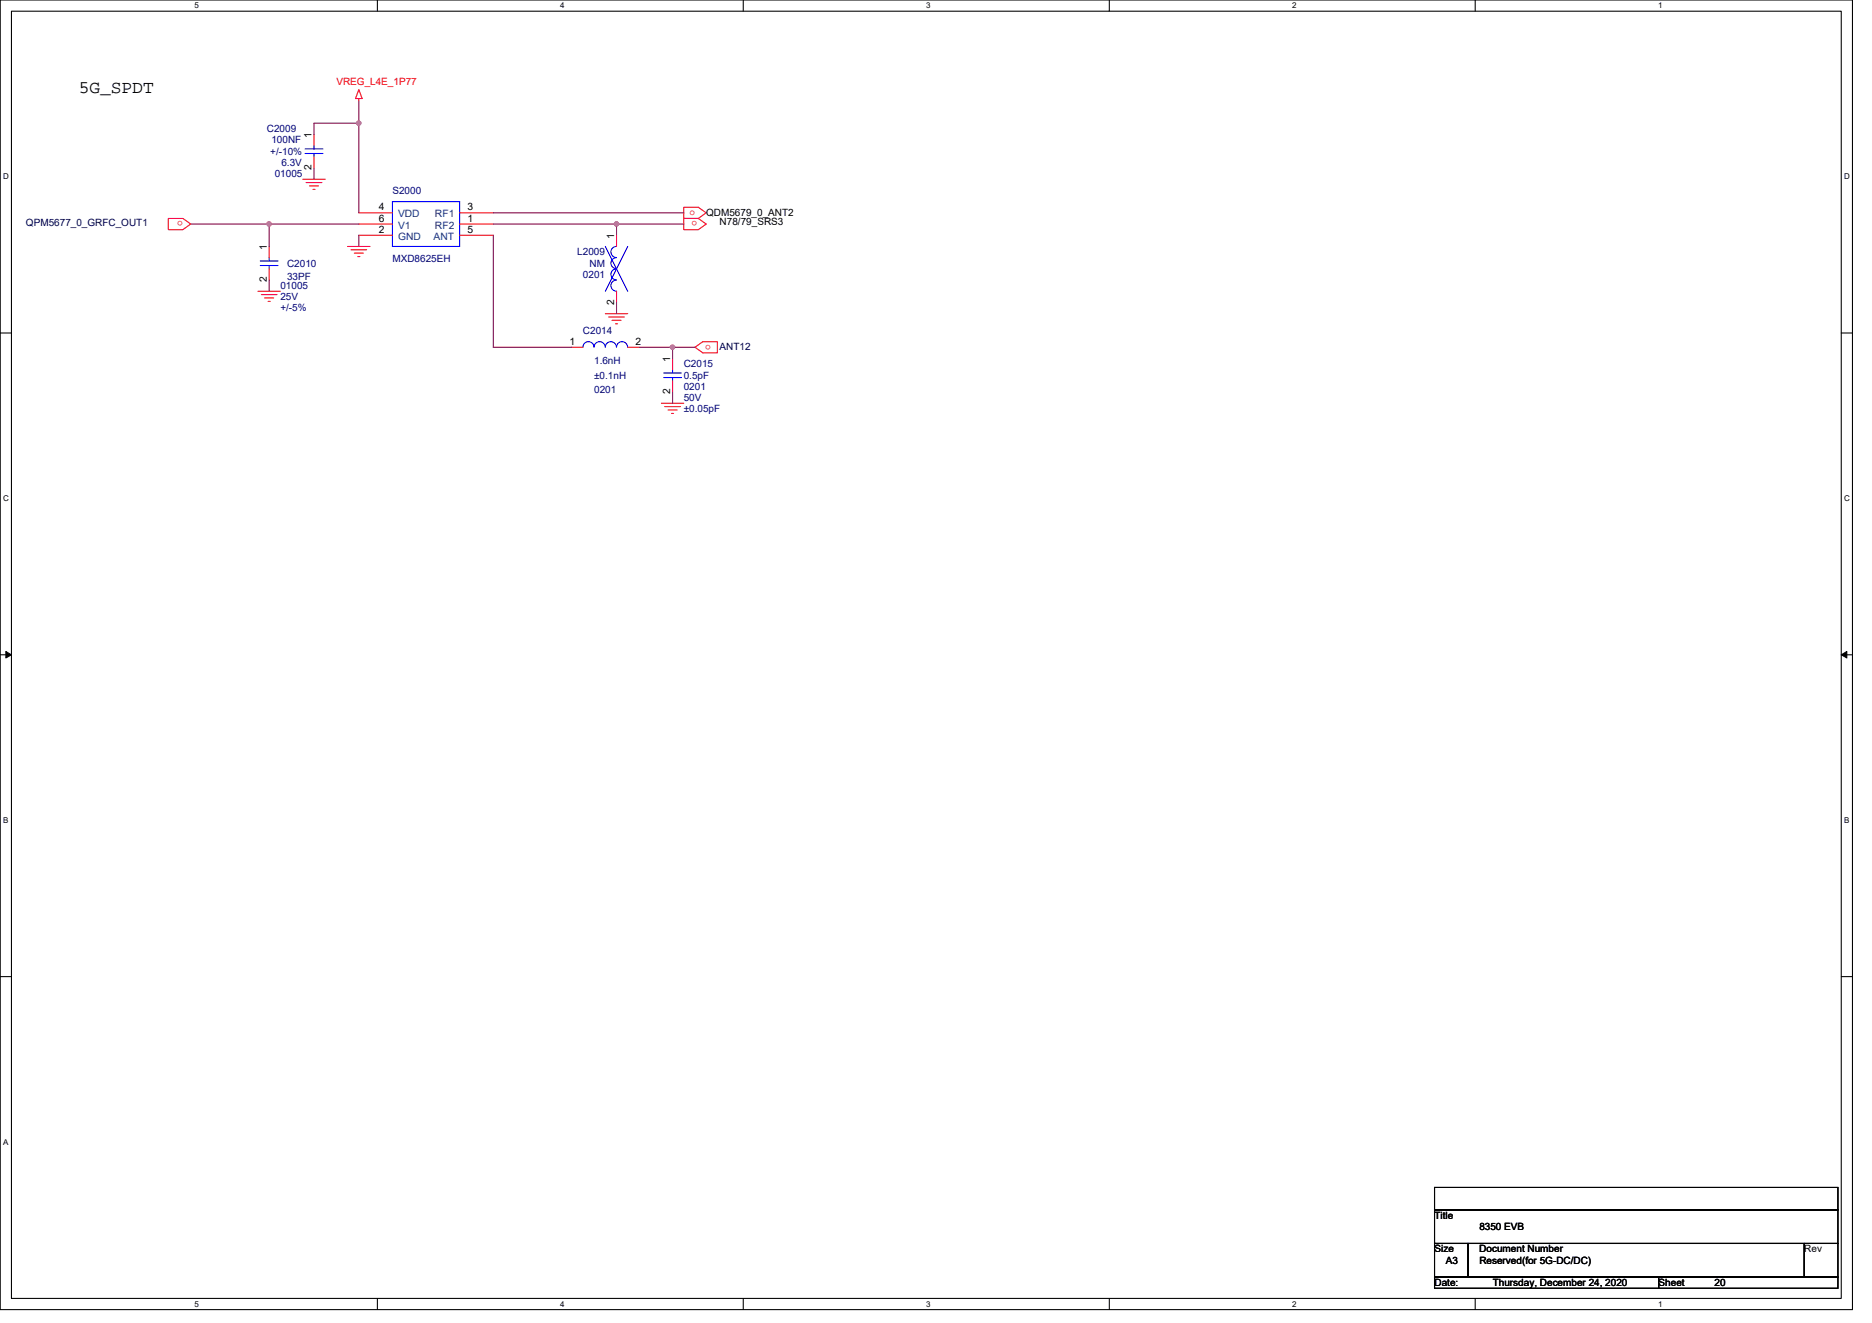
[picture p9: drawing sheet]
<svg xmlns="http://www.w3.org/2000/svg" width="297mm" height="210mm" viewBox="0 0 297 210" stroke-linecap="round" stroke-linejoin="round" font-family="sans-serif">
<path d="M0 0h293.9v207.9h-293.9zM1.8 1.8h290.4v204.3h-290.4z" fill="none" stroke="#000" stroke-width=".17"/>
<g fill="#fff">
<path d="M30.8 .2h.7v1.4h-.7z"/>
<path d="M30.8 206.3h.7v1.4h-.7z"/>
</g>
<path d="M59.9 0v1.8M59.9 206.1v1.8" fill="none" stroke="#000" stroke-width=".17"/>
<g fill="#fff">
<path d="M88.9 .2h.7v1.4h-.7z"/>
<path d="M88.9 206.3h.7v1.4h-.7z"/>
</g>
<path d="M117.9 0v1.8M117.9 206.1v1.8" fill="none" stroke="#000" stroke-width=".17"/>
<g fill="#fff">
<path d="M147 .2h.7v1.4h-.7z"/>
<path d="M147 206.3h.7v1.4h-.7z"/>
</g>
<path d="M176 0v1.8M176 206.1v1.8" fill="none" stroke="#000" stroke-width=".17"/>
<g fill="#fff">
<path d="M205 .2h.7v1.4h-.7z"/>
<path d="M205 206.3h.7v1.4h-.7z"/>
</g>
<path d="M234.1 0v1.8M234.1 206.1v1.8" fill="none" stroke="#000" stroke-width=".17"/>
<g fill="#fff">
<path d="M263.1 .2h.7v1.4h-.7z"/>
<path d="M263.1 206.3h.7v1.4h-.7z"/>
<path d="M.5 27.3h.9v1.4h-.9z"/>
<path d="M292.6 27.3h.9v1.4h-.9z"/>
<path d="M.5 78.4h.9v1.4h-.9z"/>
<path d="M292.6 78.4h.9v1.4h-.9z"/>
</g>
<path d="M0 52.9h1.8M292.2 52.9h1.7" fill="none" stroke="#000" stroke-width=".17"/>
<g fill="#fff">
<path d="M.5 129.5h.8v1.4h-.8z"/>
<path d="M292.6 129.5h.9v1.4h-.9z"/>
</g>
<path d="M0 103.9h1.8M292.2 103.9h1.7" fill="none" stroke="#000" stroke-width=".17"/>
<path d="M.9 103.4l.9 .5-.9 .5zM292.2 103.9l.8-.5v1z" fill="#000" stroke="#000" stroke-width=".16"/>
<path d="M.5 180.5h.8v1.4h-.8z" fill="#fff"/>
<path d="M0 155h1.8M292.2 155h1.7M227.6 188.5h64v3.5h-64zM227.6 192h64v5.4h-64zM227.6 197.4h5.4v5.3h-5.4zM233 197.4h53.3v5.3h-53.3zM286.3 197.4h5.3v5.3h-5.3zM227.6 202.7h35.6v1.8h-35.6zM263.2 202.7h28.4v1.8h-28.4z" fill="none" stroke="#000" stroke-width=".17"/>
<g fill="none" stroke="#f00" stroke-width=".17">
<path d="M56.9 14.2l.6 1.4h-1.1zM56.9 15.6v.4M26.7 34.7h2.3l1.3 .9-1.3 .8h-2.3zM42.7 39.1v1.8M48 28.4h3.6M48.6 29h2.5M49.1 29.5h1.4M49.7 30.1h.3M49.8 21.3v1.8M49.8 24.9v1.8M55.2 39.1h3.5M55.7 39.6h2.5"/>
<path d="M56.9 37.3h5.4M56.9 33.8h5.4M56.9 35.6h5.4M72.9 35.6h5.4M72.9 33.8h5.4M72.9 37.3h5.4M97.8 37.3v1.8M108.5 32.9h2.3l1.3 .9-1.3 .9h-2.3zM108.5 34.7h2.3l1.3 .9-1.3 .8h-2.3zM40.9 46.2h3.6M41.5 46.8h2.5M42 47.3h1.4"/>
<path d="M42.5 47.8h.4M42.7 42.7v1.7M56.2 40.2h1.5M56.8 40.7h.3M90.7 55.1h1.8M96.1 49.8h3.5M96.6 50.3h2.5M97.1 50.8h1.4M97.7 51.4h.3M97.8 46.2v1.8M99.6 55.1h1.8M106.7 56.9v1.8"/>
<path d="M110.3 55.1l1.2-.9h2.3v1.8h-2.3zM104.9 64h3.6M105.5 64.5h2.5M106 65.1h1.4M106.5 65.6h.4M106.7 60.5v1.7"/>
</g>
<g fill="none" stroke="#00f" stroke-width=".17">
<path d="M48.4 23.6h2.8M48.4 24.4h2.8M49.8 23.1v.5M49.8 24.4v.5M62.3 32h10.6v7.1h-10.6zM96.1 39.1l3.5 7.1M97.8 39.1a.88 .88 0 0 0-.9 .9 .88 .88 0 0 0 .9 .9M99.6 39.1l-3.5 7.1M41.3 41.4h2.8M41.3 42.1h2.8M42.7 40.9v.5M42.7 42.1v.6"/>
<path d="M94.3 55.1a.88 .88 0 0 0-.9-.9 .88 .88 0 0 0-.9 .9M97.8 40.9a.88 .88 0 0 0-.9 .9 .88 .88 0 0 0 .9 .9M97.8 42.7a.88 .88 0 0 0-.9 .9 .88 .88 0 0 0 .9 .8M97.8 44.4a.88 .88 0 0 0-.9 .9 .88 .88 0 0 0 .9 .9M99.6 55.1a.89 .89 0 0 0-.9-.9 .89 .89 0 0 0-.9 .9 .89 .89 0 0 0-.9-.9 .89 .89 0 0 0-.9 .9 .88 .88 0 0 0-.8-.9 .88 .88 0 0 0-.9 .9M105.3 59.2h2.8M105.3 59.9h2.8M106.7 58.7v.5M106.7 59.9v.6"/>
</g>
<g fill="none" stroke="#800040" stroke-width=".17">
<path d="M56.9 16v3.6M56.9 19.6h-7.1v1.7M56.9 19.6v14.2M30.3 35.6h12.4M42.7 35.6v3.5M42.7 35.6h14.2M49.8 26.7v1.7M56.9 37.3v1.8M78.3 33.8h30.2M78.3 35.6h19.5M78.3 37.3v17.8h12.4M97.8 35.6h10.7"/>
<path d="M97.8 35.6v1.7M42.7 44.4v1.8M97.8 48v1.8M101.4 55.1h5.3M106.7 55.1v1.8M106.7 55.1h3.6M106.7 62.2v1.8"/>
</g>
<g fill="#f0f" stroke="#f0f" stroke-width=".17">
<circle cx="56.9" cy="19.5" r=".35"/>
<circle cx="42.7" cy="35.5" r=".35"/>
<circle cx="97.8" cy="35.5" r=".35"/>
<circle cx="106.7" cy="55.1" r=".35"/>
</g>
<text font-size="2.8" x="12.5" y="14.7">5G_SPDT</text>
<g font-size="1.6" fill="#f00">
<text x="53.4" y="13.5">VREG_L4E_1P77</text>
<text x="29" y="35.1" transform="rotate(180 29 35.1)">o</text>
<text x="109.4" y="34.1">o</text>
<text x="110.6" y="35.1" transform="rotate(180 110.6 35.1)">o</text>
<text x="112.8" y="54.7" transform="rotate(180 112.8 54.7)">o</text>
</g>
<g font-size="1.6" fill="#000080">
<text x="42.4" y="21">C2009</text>
<text x="43.1" y="22.8">100NF</text>
<text x="42.9" y="24.5">+/-10%</text>
<text x="43.6" y="28.1">01005</text>
<text x="44.7" y="26.3">6.3V</text>
<text x="62.3" y="30.8">S2000</text>
<text x="62.3" y="41.6">MXD8625EH</text>
<text x="91.6" y="40.5">L2009</text>
<text x="44.5" y="45.9">01005</text>
<text x="44.5" y="47.6">25V</text>
<text x="45.5" y="42.3">C2010</text>
<text x="45.5" y="44.5">33PF</text>
<text x="92.5" y="44.1">0201</text>
<text x="93.6" y="42.3">NM</text>
<text x="44.5" y="49.4">+/-5%</text>
<text x="92.5" y="53">C2014</text>
<text x="94.3" y="57.8">1.6nH</text>
<text x="108.5" y="58.3">C2015</text>
<text x="94.3" y="60.1">±0.1nH</text>
<text x="94.3" y="62.4">0201</text>
<text x="108.5" y="60.1">0.5pF</text>
<text x="108.5" y="61.9">0201</text>
<text x="108.5" y="63.6">50V</text>
<text x="108.5" y="65.4">±0.05pF</text>
</g>
<g font-size="1.6">
<text x="49.4" y="21.9" transform="rotate(-90 49.4 21.9)">1</text>
<text x="49.4" y="27.1" transform="rotate(-90 49.4 27.1)">2</text>
<text x="60.1" y="33.4">4</text>
<text x="60.1" y="35.2">6</text>
<text x="74.2" y="35.2">1</text>
<text x="74.2" y="33.4">3</text>
<text x="112.1" y="34.3">QDM5679_0_ANT2</text>
<text x="114.2" y="35.7">N78/79_SRS3</text>
<text x="42.3" y="39.6" transform="rotate(-90 42.3 39.6)">1</text>
<text x="60.1" y="37">2</text>
<text x="74.2" y="37">5</text>
<text x="97.4" y="37.9" transform="rotate(-90 97.4 37.9)">1</text>
<text x="42.3" y="44.8" transform="rotate(-90 42.3 44.8)">2</text>
<text x="97.4" y="48.4" transform="rotate(-90 97.4 48.4)">2</text>
<text x="90.4" y="54.7">1</text>
<text x="100.9" y="54.7">2</text>
<text x="106.3" y="57.4" transform="rotate(-90 106.3 57.4)">1</text>
<text x="106.3" y="62.6" transform="rotate(-90 106.3 62.6)">2</text>
<text x="227.6" y="193.4">Title</text>
<text x="234.7" y="195.2">8350 EVB</text>
<text x="227.6" y="198.8">Size</text>
<text x="229.4" y="200.6">A3</text>
<text x="234.7" y="198.8">Document Number</text>
<text x="234.7" y="200.6">Reserved(for 5G-DC/DC)</text>
<text x="286.3" y="198.8">Rev</text>
<text x="227.6" y="204.1">Date:</text>
<text x="236.9" y="204.1">Thursday, December 24, 2020</text>
<text x="263.2" y="204.1">Sheet</text>
<text x="272.1" y="204.1">20</text>
</g>
<g font-size="1.6" fill="#000040">
<text x="4.1" y="35.9">QPM5677_0_GRFC_OUT1</text>
<text x="114.2" y="55.5">ANT12</text>
</g>
<g font-size="1.6" fill="#004080">
<text x="63.2" y="34.5">VDD</text>
<text x="69" y="34.5">RF1</text>
<text x="63.2" y="38.1">GND</text>
<text x="63.2" y="36.3">V1</text>
<text x="68.8" y="38.1">ANT</text>
<text x="69" y="36.3">RF2</text>
</g>
<g font-size="1.3">
<text x="30.8" y="1.3">5</text>
<text x="88.9" y="1.3">4</text>
<text x="147" y="1.3">3</text>
<text x="205" y="1.3">2</text>
<text x="263.1" y="1.3">1</text>
<text x=".5" y="28.4">D</text>
<text x="292.6" y="28.4">D</text>
<text x=".5" y="79.5">C</text>
<text x="292.6" y="79.5">C</text>
<text x=".5" y="130.6">B</text>
<text x="292.6" y="130.6">B</text>
<text x=".5" y="181.7">A</text>
<text x="30.8" y="207.4">5</text>
<text x="88.9" y="207.4">4</text>
<text x="147" y="207.4">3</text>
<text x="205" y="207.4">2</text>
<text x="263.1" y="207.4">1</text>
</g>
</svg>
